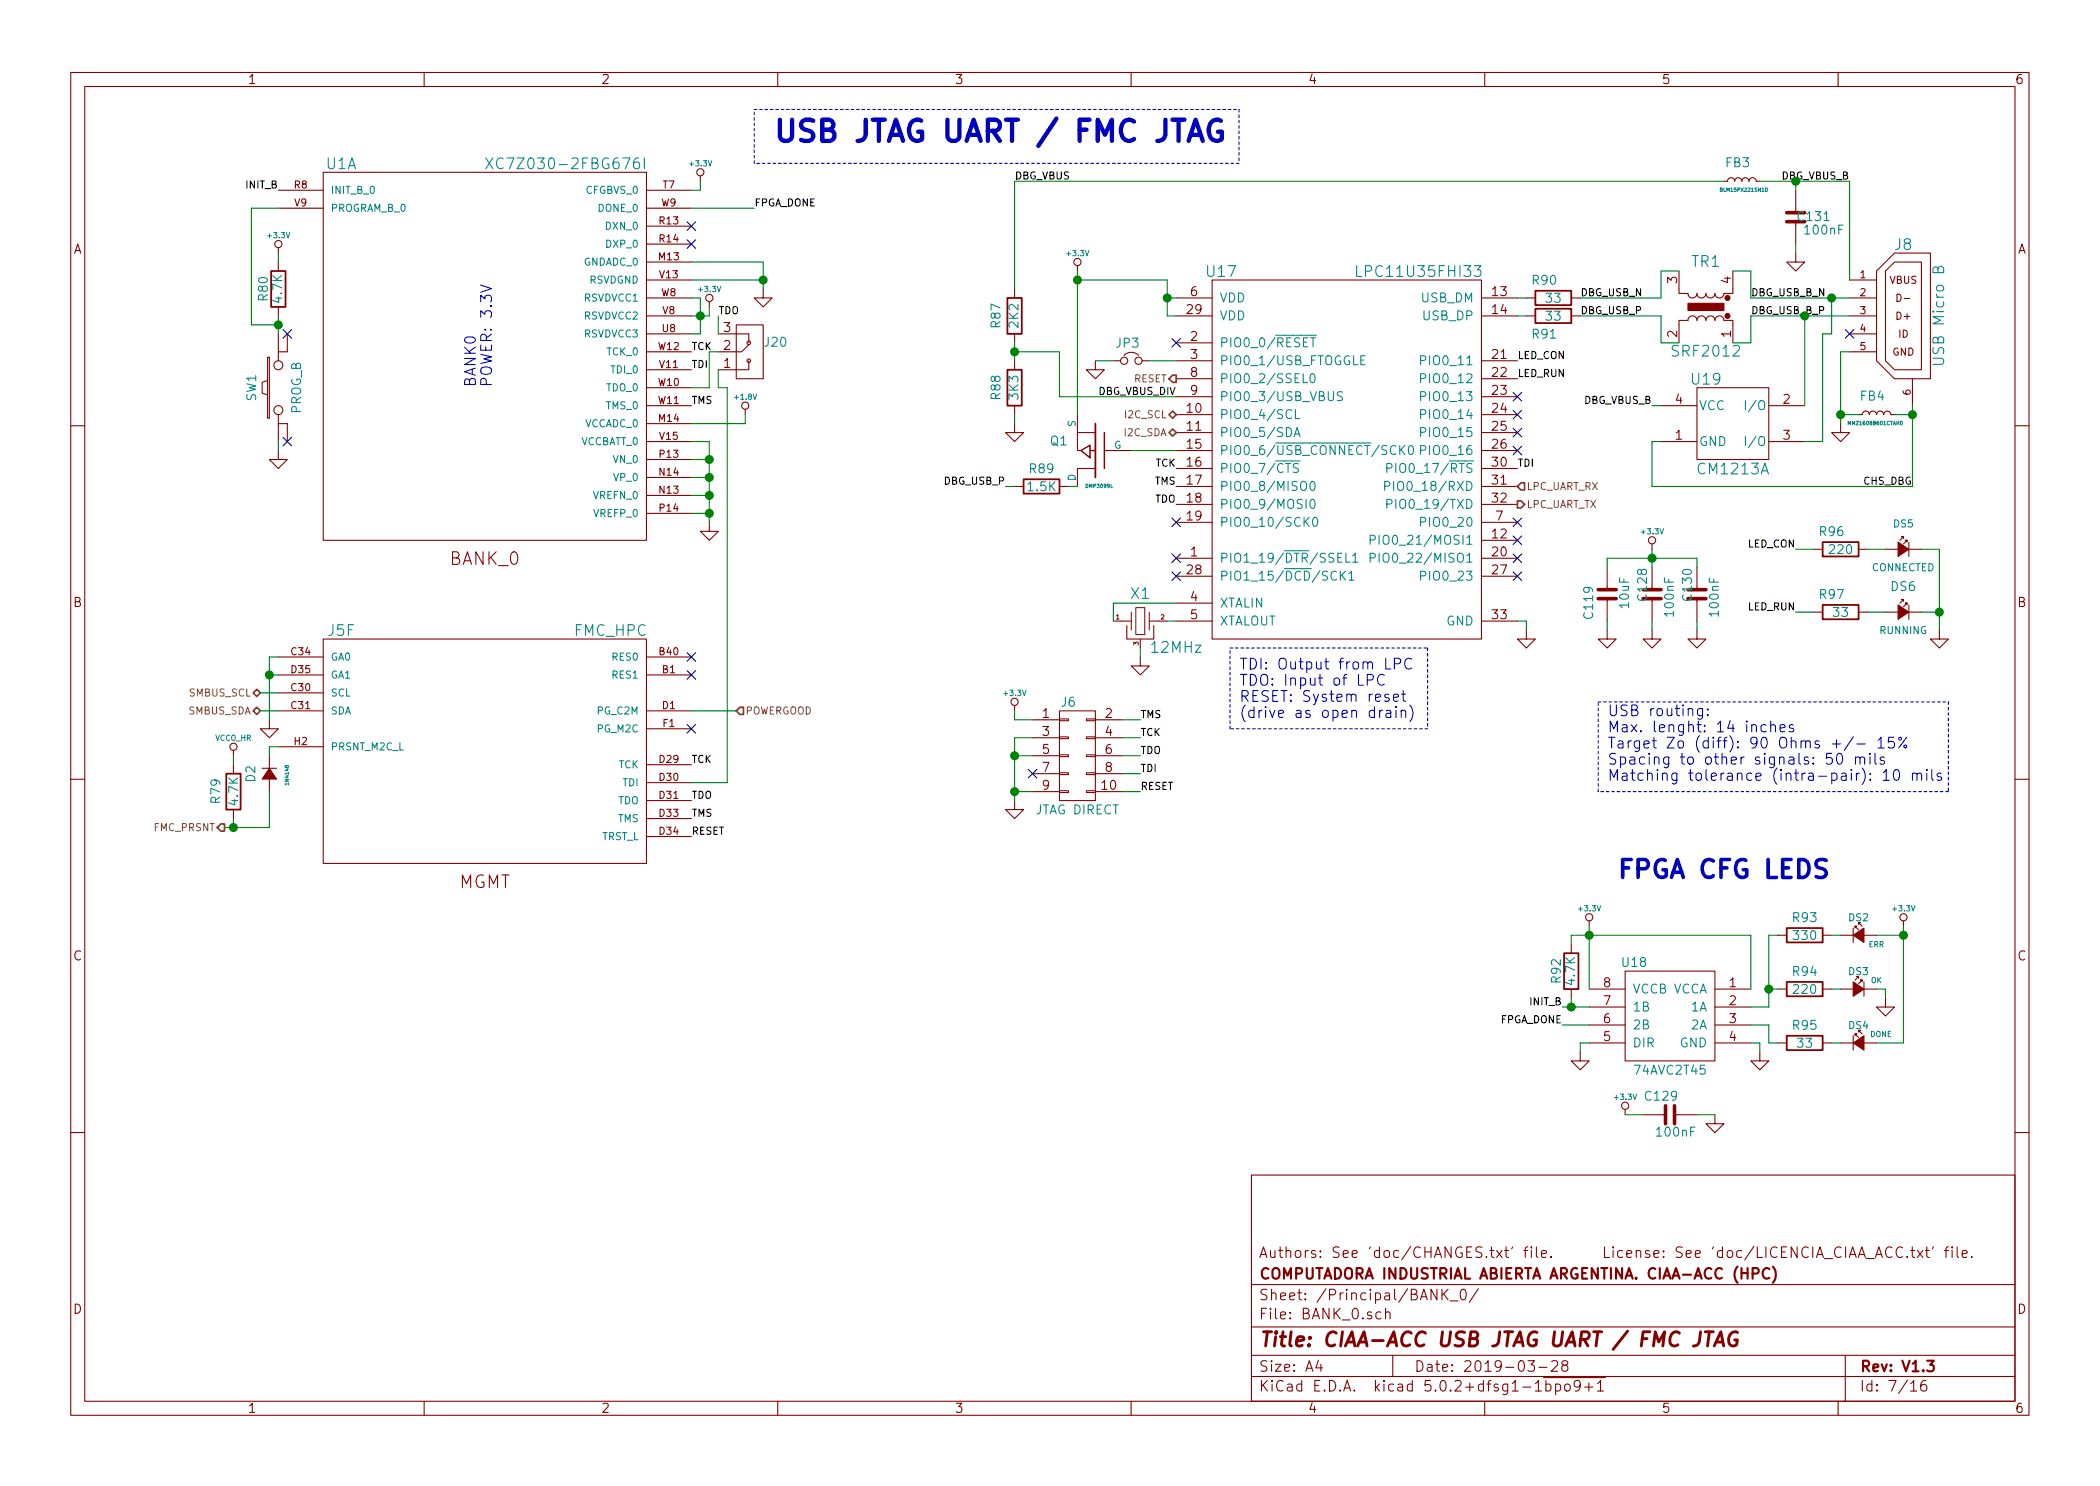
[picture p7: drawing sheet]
EESchema Schematic File Version 4
LIBS:ciaa_acc-cache
EELAYER 26 0
EELAYER END
$Descr A4 11693 8268
encoding utf-8
Sheet 7 16
Title "CIAA-ACC USB JTAG UART / FMC JTAG"
Date "2019-03-28"
Rev "V1.3"
Comp "COMPUTADORA INDUSTRIAL ABIERTA ARGENTINA. CIAA-ACC (HPC)"
Comment1 "Authors: See 'doc/CHANGES.txt' file.      License: See 'doc/LICENCIA_CIAA_ACC.txt' file."
Comment2 ""
Comment3 ""
Comment4 ""
$EndDescr
$Comp
L XC7Z030_FBG676:XC7Z030_FBG676 U?
U 1 1
P 2700 1600
AR Path="/56D9CF9B/56E1D142" Ref="U?"  Part="1" 
AR Path="/56D9CF9B/56DDB805/56E1D142" Ref="U1"  Part="1" 
F 0 "U1" H 1900 2300 60  0000 C CNN
F 1 "XC7Z030-2FBG676I" H 3150 2300 60  0000 C CNN
F 2 "bga:FBG676" H 2700 1600 60  0001 C CNN
F 3 "" H 2700 1600 60  0000 C CNN
F 4 "IC SOC CORTEX-A9 KINTEX7 676FBGA" H 2700 1600 60  0001 C CNN "Desc"
F 5 "Xilinx" H 2700 1600 60  0001 C CNN "Manf"
F 6 "XC7Z030-2FBG676I" H 2700 1600 60  0001 C CNN "Manf#"
F 7 "XC7Z030-2FBG676I-ND" H 2700 1600 60  0001 C CNN "Digikey#"
	1    2700 1600
	1    0    0    -1  
$EndComp
$Comp
L CIAA_ACC:LPC11U35FHI33 U17
U 1 1
P 7500 1650
F 0 "U17" H 6800 1800 60  0000 C CNN
F 1 "LPC11U35FHI33" H 7900 1800 60  0000 C CNN
F 2 "dfn-qfn:LPC11U35" H 7300 1800 60  0001 C CNN
F 3 "" H 7300 1800 60  0000 C CNN
F 4 "IC MCU 32BIT 64KB FLASH 32HVQFN" H 7500 1650 60  0001 C CNN "Desc"
F 5 "NXP" H 7500 1650 60  0001 C CNN "Manf"
F 6 "LPC11U35FHI33/501" H 7500 1650 60  0001 C CNN "Manf#"
F 7 "568-9586-ND" H 7500 1650 60  0001 C CNN "Digikey#"
	1    7500 1650
	1    0    0    -1  
$EndComp
$Comp
L CIAA_ACC:SRF2012 TR1
U 1 1
P 9500 1700
F 0 "TR1" V 9750 1700 60  0000 C CNN
F 1 "SRF2012" V 9250 1700 60  0000 C CNN
F 2 "misc:SRF2012" H 9500 1700 60  0001 C CNN
F 3 "" H 9500 1700 60  0000 C CNN
F 4 "INDUCTOR COMMON MODE 90 OHM 25%" H 9500 1700 60  0001 C CNN "Desc"
F 5 "Bourns Inc." H 9500 1700 60  0001 C CNN "Manf"
F 6 "SRF2012-900Y" H 9500 1700 60  0001 C CNN "Manf#"
F 7 "SRF2012-900YCT-ND" H 9500 1700 60  0001 C CNN "Digikey#"
	1    9500 1700
	0    1    -1   0   
$EndComp
$Comp
L CIAA_ACC:CM1213A U19
U 1 1
P 9650 2350
F 0 "U19" H 9500 2600 60  0000 C CNN
F 1 "CM1213A" H 9650 2100 60  0000 C CNN
F 2 "to-sod-sot:SOT-143" H 9650 2350 60  0001 C CNN
F 3 "" H 11200 1700 60  0000 C CNN
F 4 "TVS DIODE 3.3VWM 10VC SOT1434" H 9650 2350 60  0001 C CNN "Desc"
F 5 "ON Semiconductor" H 9650 2350 60  0001 C CNN "Manf"
F 6 "CM1213A-02SR" H 9650 2350 60  0001 C CNN "Manf#"
F 7 "CM1213A-02SROSCT-ND" H 9650 2350 60  0001 C CNN "Digikey#"
	1    9650 2350
	1    0    0    -1  
$EndComp
$Comp
L CIAA_ACC:MICRO_USB J8
U 1 1
P 10750 2100
F 0 "J8" H 10900 2850 60  0000 C CNN
F 1 "USB Micro B" V 10700 2450 60  0000 C CNN
F 2 "conn:ZX62-AB-5PA" H 10950 1950 60  0001 C CNN
F 3 "" H 11050 2050 60  0000 C CNN
F 4 "USB - micro B USB 2.0 Receptacle Connector 5 Position Surface Mount, Right Angle, Horizontal" H 10750 2100 60  0001 C CNN "Desc"
F 5 "Hirose" H 10750 2100 60  0001 C CNN "Manf"
F 6 "ZX62-B-5PA(33)" H 10750 2100 60  0001 C CNN "Manf#"
F 7 "H125270CT-ND" H 10750 2100 60  0001 C CNN "Digikey#"
	1    10750 2100
	-1   0    0    -1  
$EndComp
$Comp
L CIAA_ACC:L FB4
U 1 1
P 10450 2300
F 0 "FB4" V 10550 2250 50  0000 L CNN
F 1 "MMZ1608B601CTAH0" V 10400 2150 20  0000 L CNN
F 2 "chip_rlc:l_0603" H 10450 2300 50  0001 C CNN
F 3 "" H 10450 2300 50  0000 C CNN
F 4 "FERRITE BEAD 600 OHM 0603 1LN" H 10450 2300 60  0001 C CNN "Desc"
F 5 "TDK" H 10450 2300 60  0001 C CNN "Manf"
F 6 "MMZ1608B601CTAH0" H 10450 2300 60  0001 C CNN "Manf#"
F 7 "445-2166-1-ND" H 10450 2300 60  0001 C CNN "Digikey#"
	1    10450 2300
	0    -1   -1   0   
$EndComp
$Comp
L FMC_HPC:FMC_HPC J?
U 6 1
P 2700 4050
AR Path="/56D9CF9B/56F17963" Ref="J?"  Part="6" 
AR Path="/56D9CF9B/56DDB805/56F17963" Ref="J5"  Part="6" 
F 0 "J5" H 1900 4600 60  0000 C CNN
F 1 "FMC_HPC" H 3400 4600 60  0000 C CNN
F 2 "samtec:ASP-134486-01" H 2700 4050 60  0001 C CNN
F 3 "" H 2700 4050 60  0000 C CNN
F 4 "FMC HPC" H 2700 4050 60  0001 C CNN "Desc"
F 5 "Samtec" H 2700 4050 60  0001 C CNN "Manf"
F 6 "ASP-134486-01" H 2700 4050 60  0001 C CNN "Manf#"
F 7 "ASP-134485-01" H 2700 4050 60  0001 C CNN "Reemplazo"
	6    2700 4050
	1    0    0    -1  
$EndComp
$Comp
L CIAA_ACC:CRYSTAL_3P X1
U 1 1
P 6350 3450
F 0 "X1" H 6350 3300 60  0000 C CNN
F 1 "12MHz" H 6550 3600 60  0000 C CNN
F 2 "xtal-res-osc:CSTCE_G" H 6350 3450 60  0001 C CNN
F 3 "" H 6350 3450 60  0000 C CNN
F 4 "CER RES 12.0000MHZ 33PF SMD" H 6350 3450 60  0001 C CNN "Desc"
F 5 "Murata" H 6350 3450 60  0001 C CNN "Manf"
F 6 "CSTCE12M0G55Z-R0" H 6350 3450 60  0001 C CNN "Manf#"
F 7 "490-1220-1-ND" H 6350 3450 60  0001 C CNN "Digikey#"
F 8 "CSTCE12M0G55-R0" H 6350 3450 60  0001 C CNN "Reemplazo"
	1    6350 3450
	1    0    0    1   
$EndComp
$Comp
L CIAA_ACC:GND #PWR0217
U 1 1
P 6350 3650
F 0 "#PWR0217" H 6350 3400 50  0001 C CNN
F 1 "GND" H 6358 3476 50  0001 C CNN
F 2 "" H 6350 3650 50  0000 C CNN
F 3 "" H 6350 3650 50  0000 C CNN
	1    6350 3650
	1    0    0    -1  
$EndComp
$Comp
L CIAA_ACC:CONN_02X05 J6
U 1 1
P 6000 4200
F 0 "J6" H 5950 4500 50  0000 C CNN
F 1 "JTAG DIRECT" H 6000 3900 50  0000 C CNN
F 2 "conn:PIN_ARRAY_5x2_1.27_SMD" H 6000 3000 50  0001 C CNN
F 3 "" H 6000 3000 50  0000 C CNN
F 4 "CONN HDR 1.27MM SMD AU 10POS" H 6000 4200 60  0001 C CNN "Desc"
F 5 "Harwin" H 6000 4200 60  0001 C CNN "Manf"
F 6 "M50-3600542" H 6000 4200 60  0001 C CNN "Manf#"
F 7 "952-1389-ND" H 6000 4200 60  0001 C CNN "Digikey#"
	1    6000 4200
	1    0    0    -1  
$EndComp
Text Label 6350 4000 0    40   ~ 0
TMS
Text Label 6350 4100 0    40   ~ 0
TCK
Text Label 6350 4300 0    40   ~ 0
TDI
Text Label 6350 4200 0    40   ~ 0
TDO
Text Label 6350 4400 0    40   ~ 0
RESET
$Comp
L CIAA_ACC:+3.3V #PWR0218
U 1 1
P 5650 3950
F 0 "#PWR0218" H 5650 4040 20  0001 C CNN
F 1 "+3.3V" H 5650 4050 30  0000 C CNN
F 2 "" H 5650 3950 60  0000 C CNN
F 3 "" H 5650 3950 60  0000 C CNN
	1    5650 3950
	1    0    0    -1  
$EndComp
$Comp
L CIAA_ACC:GND #PWR0219
U 1 1
P 5650 4450
F 0 "#PWR0219" H 5650 4200 50  0001 C CNN
F 1 "GND" H 5658 4276 50  0001 C CNN
F 2 "" H 5650 4450 50  0000 C CNN
F 3 "" H 5650 4450 50  0000 C CNN
	1    5650 4450
	1    0    0    -1  
$EndComp
NoConn ~ 5750 4300
$Comp
L CIAA_ACC:JUMPER JP3
U 1 1
P 6300 2000
F 0 "JP3" H 6350 2100 50  0000 R CNN
F 1 "JUMPER" H 6310 1940 50  0001 C CNN
F 2 "conn:Pin_Header_Straight_1x02" H 6300 2000 50  0001 C CNN
F 3 "" H 6300 2000 50  0000 C CNN
F 4 "CONN HEADER 2POS .100 VERT GOLD" H 6300 2000 60  0001 C CNN "Desc"
F 5 "Molex" H 6300 2000 60  0001 C CNN "Manf"
F 6 "0022284023" H 6300 2000 60  0001 C CNN "Manf#"
F 7 "WM50016-02-ND" H 6300 2000 60  0001 C CNN "Digikey#"
	1    6300 2000
	1    0    0    -1  
$EndComp
$Comp
L CIAA_ACC:+3.3V #PWR0220
U 1 1
P 6000 1500
F 0 "#PWR0220" H 6000 1590 20  0001 C CNN
F 1 "+3.3V" H 6000 1600 30  0000 C CNN
F 2 "" H 6000 1500 60  0000 C CNN
F 3 "" H 6000 1500 60  0000 C CNN
	1    6000 1500
	1    0    0    -1  
$EndComp
$Comp
L CIAA_ACC:GND #PWR0221
U 1 1
P 6100 2000
F 0 "#PWR0221" H 6100 1750 50  0001 C CNN
F 1 "GND" H 6108 1826 50  0001 C CNN
F 2 "" H 6100 2000 50  0000 C CNN
F 3 "" H 6100 2000 50  0000 C CNN
	1    6100 2000
	1    0    0    -1  
$EndComp
$Comp
L CIAA_ACC:MOSFET_P Q1
U 1 1
P 6100 2500
F 0 "Q1" H 6250 2450 50  0000 L CNN
F 1 "DMP3099L" H 6000 2700 20  0000 L CNN
F 2 "to-sod-sot:SOT-23" H 6100 2500 60  0001 C CNN
F 3 "" H 6100 2500 60  0000 C CNN
F 4 "MOSFET P-CH 30V SOT23" H 6100 2500 60  0001 C CNN "Desc"
F 5 "Diodes Incorporated" H 6100 2500 60  0001 C CNN "Manf"
F 6 "DMP3099L-7" H 6100 2500 60  0001 C CNN "Manf#"
F 7 "DMP3099L-7DICT-ND" H 6100 2500 60  0001 C CNN "Digikey#"
	1    6100 2500
	-1   0    0    1   
$EndComp
Text Label 8800 1650 0    40   ~ 0
DBG_USB_N
Text Label 8800 1750 0    40   ~ 0
DBG_USB_P
Text Label 5600 2700 2    40   ~ 0
DBG_USB_P
$Comp
L CIAA_ACC:R R89
U 1 1
P 5800 2700
F 0 "R89" V 5700 2700 50  0000 C CNN
F 1 "1.5K" V 5800 2700 50  0000 C CNN
F 2 "chip_rlc:r_0402" V 5730 2700 50  0001 C CNN
F 3 "" H 5800 2700 50  0000 C CNN
F 4 "RES SMD 1.5K OHM 5% 1/16W 0402" H 5800 2700 60  0001 C CNN "Desc"
F 5 "Yageo" H 5800 2700 60  0001 C CNN "Manf"
F 6 "RC0402JR-071K5L" H 5800 2700 60  0001 C CNN "Manf#"
F 7 "311-1.5KJRCT-ND" H 5800 2700 60  0001 C CNN "Digikey#"
	1    5800 2700
	0    1    1    0   
$EndComp
$Comp
L CIAA_ACC:R R90
U 1 1
P 8650 1650
F 0 "R90" V 8550 1600 50  0000 C CNN
F 1 "33" V 8650 1650 50  0000 C CNN
F 2 "chip_rlc:r_0402" V 8580 1650 50  0001 C CNN
F 3 "" H 8650 1650 50  0000 C CNN
F 4 "RES SMD 33 OHM 5% 1/16W 0402" H 8650 1650 60  0001 C CNN "Desc"
F 5 "Yageo" H 8650 1650 60  0001 C CNN "Manf"
F 6 "RC0402JR-0733RL" H 8650 1650 60  0001 C CNN "Manf#"
F 7 "311-33JRCT-ND" H 8650 1650 60  0001 C CNN "Digikey#"
	1    8650 1650
	0    1    1    0   
$EndComp
$Comp
L CIAA_ACC:R R91
U 1 1
P 8650 1750
F 0 "R91" V 8750 1700 50  0000 C CNN
F 1 "33" V 8650 1750 50  0000 C CNN
F 2 "chip_rlc:r_0402" V 8580 1750 50  0001 C CNN
F 3 "" H 8650 1750 50  0000 C CNN
F 4 "RES SMD 33 OHM 5% 1/16W 0402" H 8650 1750 60  0001 C CNN "Desc"
F 5 "Yageo" H 8650 1750 60  0001 C CNN "Manf"
F 6 "RC0402JR-0733RL" H 8650 1750 60  0001 C CNN "Manf#"
F 7 "311-33JRCT-ND" H 8650 1750 60  0001 C CNN "Digikey#"
	1    8650 1750
	0    1    1    0   
$EndComp
Text Label 9750 1650 0    40   ~ 0
DBG_USB_B_N
Text Label 9750 1750 0    40   ~ 0
DBG_USB_B_P
$Comp
L CIAA_ACC:GND #PWR0222
U 1 1
P 10250 2350
F 0 "#PWR0222" H 10250 2100 50  0001 C CNN
F 1 "GND" H 10258 2176 50  0001 C CNN
F 2 "" H 10250 2350 50  0000 C CNN
F 3 "" H 10250 2350 50  0000 C CNN
	1    10250 2350
	1    0    0    -1  
$EndComp
Text Label 10650 2700 2    40   ~ 0
CHS_DBG
NoConn ~ 10300 1850
$Comp
L CIAA_ACC:L FB3
U 1 1
P 9700 1000
F 0 "FB3" V 9800 950 50  0000 L CNN
F 1 "BLM15PX221SN1D" V 9650 850 20  0000 L CNN
F 2 "chip_rlc:l_0402" H 9700 1000 50  0001 C CNN
F 3 "" H 9700 1000 50  0000 C CNN
F 4 "220 Ohm Impedance Ferrite Bead 0402 (1005 Metric) Surface Mount Power Line 1.4A 1 Lines 100 mOhm Max DCR -55°C ~ 125°C" H 9700 1000 60  0001 C CNN "Desc"
F 5 "Murata" H 9700 1000 60  0001 C CNN "Manf"
F 6 "BLM15PX221SN1D" H 9700 1000 60  0001 C CNN "Manf#"
F 7 "490-11021-1-ND" H 9700 1000 60  0001 C CNN "Digikey#"
	1    9700 1000
	0    -1   -1   0   
$EndComp
$Comp
L CIAA_ACC:C C131
U 1 1
P 10000 1200
F 0 "C131" H 9800 1200 50  0000 L CNN
F 1 "100nF" H 9725 1275 50  0000 L CNN
F 2 "chip_rlc:c_0402" H 10038 1050 50  0001 C CNN
F 3 "" H 10000 1200 50  0000 C CNN
F 4 "CAP CER 0.1UF 10V X5R 0402" H 10000 1200 60  0001 C CNN "Desc"
F 5 "Yageo" H 10000 1200 60  0001 C CNN "Manf"
F 6 "CC0402KRX5R6BB104" H 10000 1200 60  0001 C CNN "Manf#"
F 7 "311-1336-1-ND" H 10000 1200 60  0001 C CNN "Digikey#"
	1    10000 1200
	-1   0    0    1   
$EndComp
$Comp
L CIAA_ACC:R R88
U 1 1
P 5650 2150
F 0 "R88" V 5750 2150 50  0000 C CNN
F 1 "3K3" V 5650 2150 50  0000 C CNN
F 2 "chip_rlc:r_0402" V 5580 2150 50  0001 C CNN
F 3 "" H 5650 2150 50  0000 C CNN
F 4 "RES SMD 3.3K OHM 5% 1/16W 0402" H 5650 2150 60  0001 C CNN "Desc"
F 5 "Yageo" H 5650 2150 60  0001 C CNN "Manf"
F 6 "RC0402JR-073K3L" H 5650 2150 60  0001 C CNN "Manf#"
F 7 "311-3.3KJRCT-ND" H 5650 2150 60  0001 C CNN "Digikey#"
	1    5650 2150
	-1   0    0    1   
$EndComp
$Comp
L CIAA_ACC:R R87
U 1 1
P 5650 1750
F 0 "R87" V 5750 1750 50  0000 C CNN
F 1 "2K2" V 5650 1750 50  0000 C CNN
F 2 "chip_rlc:r_0402" V 5580 1750 50  0001 C CNN
F 3 "" H 5650 1750 50  0000 C CNN
F 4 "RES SMD 2.2K OHM 5% 1/16W 0402" H 5650 1750 60  0001 C CNN "Desc"
F 5 "Yageo" H 5650 1750 60  0001 C CNN "Manf"
F 6 "RC0402JR-072K2L" H 5650 1750 60  0001 C CNN "Manf#"
F 7 "311-2.2KJRCT-ND" H 5650 1750 60  0001 C CNN "Digikey#"
	1    5650 1750
	-1   0    0    1   
$EndComp
$Comp
L CIAA_ACC:GND #PWR0223
U 1 1
P 10000 1400
F 0 "#PWR0223" H 10000 1150 50  0001 C CNN
F 1 "GND" H 10008 1226 50  0001 C CNN
F 2 "" H 10000 1400 50  0000 C CNN
F 3 "" H 10000 1400 50  0000 C CNN
	1    10000 1400
	1    0    0    -1  
$EndComp
$Comp
L CIAA_ACC:GND #PWR0224
U 1 1
P 5650 2350
F 0 "#PWR0224" H 5650 2100 50  0001 C CNN
F 1 "GND" H 5658 2176 50  0001 C CNN
F 2 "" H 5650 2350 50  0000 C CNN
F 3 "" H 5650 2350 50  0000 C CNN
	1    5650 2350
	1    0    0    -1  
$EndComp
Text Label 5650 1000 0    40   ~ 0
DBG_VBUS
Text Label 10300 1000 2    40   ~ 0
DBG_VBUS_B
Text Label 9200 2250 2    40   ~ 0
DBG_VBUS_B
$Comp
L CIAA_ACC:+3.3V #PWR0225
U 1 1
P 9200 3050
F 0 "#PWR0225" H 9200 3140 20  0001 C CNN
F 1 "+3.3V" H 9200 3150 30  0000 C CNN
F 2 "" H 9200 3050 60  0000 C CNN
F 3 "" H 9200 3050 60  0000 C CNN
	1    9200 3050
	1    0    0    -1  
$EndComp
$Comp
L CIAA_ACC:GND #PWR0226
U 1 1
P 9200 3500
F 0 "#PWR0226" H 9200 3250 50  0001 C CNN
F 1 "GND" H 9208 3326 50  0001 C CNN
F 2 "" H 9200 3500 50  0000 C CNN
F 3 "" H 9200 3500 50  0000 C CNN
	1    9200 3500
	1    0    0    -1  
$EndComp
NoConn ~ 6550 1900
$Comp
L CIAA_ACC:GND #PWR0227
U 1 1
P 8950 3500
F 0 "#PWR0227" H 8950 3250 50  0001 C CNN
F 1 "GND" H 8958 3326 50  0001 C CNN
F 2 "" H 8950 3500 50  0000 C CNN
F 3 "" H 8950 3500 50  0000 C CNN
	1    8950 3500
	1    0    0    -1  
$EndComp
$Comp
L CIAA_ACC:GND #PWR0228
U 1 1
P 8500 3500
F 0 "#PWR0228" H 8500 3250 50  0001 C CNN
F 1 "GND" H 8508 3326 50  0001 C CNN
F 2 "" H 8500 3500 50  0000 C CNN
F 3 "" H 8500 3500 50  0000 C CNN
	1    8500 3500
	1    0    0    -1  
$EndComp
$Comp
L CIAA_ACC:GND #PWR0229
U 1 1
P 9450 3500
F 0 "#PWR0229" H 9450 3250 50  0001 C CNN
F 1 "GND" H 9458 3326 50  0001 C CNN
F 2 "" H 9450 3500 50  0000 C CNN
F 3 "" H 9450 3500 50  0000 C CNN
	1    9450 3500
	1    0    0    -1  
$EndComp
Text Label 6550 2700 2    40   ~ 0
TMS
Text Label 6550 2600 2    40   ~ 0
TCK
Text Label 8450 2600 0    40   ~ 0
TDI
Text Label 6550 2800 2    40   ~ 0
TDO
Text Label 3850 2250 0    40   ~ 0
TMS
Text Label 3850 1950 0    40   ~ 0
TCK
Text Label 3850 2050 0    40   ~ 0
TDI
Text Label 3850 4550 0    40   ~ 0
TMS
Text Label 3850 4250 0    40   ~ 0
TCK
Text Label 3850 4450 0    40   ~ 0
TDO
Text Label 3850 4650 0    40   ~ 0
RESET
Text Notes 6900 4000 0    60   ~ 0
TDI: Output from LPC\nTDO: Input of LPC\nRESET: System reset \n(drive as open drain)
Text Label 4000 1750 0    40   ~ 0
TDO
NoConn ~ 8450 2200
NoConn ~ 8450 2300
NoConn ~ 8450 2400
NoConn ~ 8450 2500
NoConn ~ 8450 2900
NoConn ~ 8450 3000
NoConn ~ 8450 3100
NoConn ~ 8450 3200
NoConn ~ 6550 3200
NoConn ~ 6550 3100
NoConn ~ 6550 2900
Text HLabel 8450 2800 2    40   Output ~ 0
LPC_UART_TX
Text HLabel 8450 2700 2    40   Input ~ 0
LPC_UART_RX
Text HLabel 6550 2100 0    40   Output ~ 0
RESET
$Comp
L CIAA_ACC:LED DS5
U 1 1
P 10600 3050
F 0 "DS5" H 10600 3194 40  0000 C CNN
F 1 "CONNECTED" H 10600 2950 40  0000 C CNN
F 2 "misc:LED-0603" V 10600 3050 50  0001 C CNN
F 3 "" V 10600 3050 50  0000 C CNN
F 4 "LED GREEN CLEAR 0603 SMD" H 10600 3050 60  0001 C CNN "Desc"
F 5 "Everlight" H 10600 3050 60  0001 C CNN "Manf"
F 6 "QTLP600C4TR" H 10600 3050 60  0001 C CNN "Manf#"
F 7 "1080-1399-1-ND" H 10600 3050 60  0001 C CNN "Digikey#"
	1    10600 3050
	-1   0    0    -1  
$EndComp
$Comp
L CIAA_ACC:LED DS6
U 1 1
P 10600 3400
F 0 "DS6" H 10600 3544 50  0000 C CNN
F 1 "RUNNING" H 10600 3300 40  0000 C CNN
F 2 "misc:LED-0603" V 10600 3400 50  0001 C CNN
F 3 "" V 10600 3400 50  0000 C CNN
F 4 "LED BLUE CLEAR 0603 SMD" H 10600 3400 60  0001 C CNN "Desc"
F 5 "Everlight" H 10600 3400 60  0001 C CNN "Manf"
F 6 "QTLP600CBTR" H 10600 3400 60  0001 C CNN "Manf#"
F 7 "1080-1401-1-ND" H 10600 3400 60  0001 C CNN "Digikey#"
	1    10600 3400
	-1   0    0    -1  
$EndComp
$Comp
L CIAA_ACC:R R96
U 1 1
P 10250 3050
F 0 "R96" V 10150 3000 50  0000 C CNN
F 1 "220" V 10250 3050 50  0000 C CNN
F 2 "chip_rlc:r_0402" V 10180 3050 50  0001 C CNN
F 3 "" H 10250 3050 50  0000 C CNN
F 4 "RES SMD 220 OHM 5% 1/16W 0402" H 10250 3050 60  0001 C CNN "Desc"
F 5 "Yageo" H 10250 3050 60  0001 C CNN "Manf"
F 6 "RC0402JR-07220RL" H 10250 3050 60  0001 C CNN "Manf#"
F 7 "311-220JRCT-ND" H 10250 3050 60  0001 C CNN "Digikey#"
	1    10250 3050
	0    1    1    0   
$EndComp
$Comp
L CIAA_ACC:R R97
U 1 1
P 10250 3400
F 0 "R97" V 10150 3350 50  0000 C CNN
F 1 "33" V 10250 3400 50  0000 C CNN
F 2 "chip_rlc:r_0402" V 10180 3400 50  0001 C CNN
F 3 "" H 10250 3400 50  0000 C CNN
F 4 "RES SMD 33 OHM 5% 1/16W 0402" H 10250 3400 60  0001 C CNN "Desc"
F 5 "Yageo" H 10250 3400 60  0001 C CNN "Manf"
F 6 "RC0402JR-0733RL" H 10250 3400 60  0001 C CNN "Manf#"
F 7 "311-33JRCT-ND" H 10250 3400 60  0001 C CNN "Digikey#"
	1    10250 3400
	0    1    1    0   
$EndComp
Text Label 8450 2000 0    40   ~ 0
LED_CON
Text Label 8450 2100 0    40   ~ 0
LED_RUN
Text Label 10000 3050 2    40   ~ 0
LED_CON
Text Label 10000 3400 2    40   ~ 0
LED_RUN
$Comp
L CIAA_ACC:GND #PWR0230
U 1 1
P 10800 3500
F 0 "#PWR0230" H 10800 3250 50  0001 C CNN
F 1 "GND" H 10808 3326 50  0001 C CNN
F 2 "" H 10800 3500 50  0000 C CNN
F 3 "" H 10800 3500 50  0000 C CNN
	1    10800 3500
	1    0    0    -1  
$EndComp
Text Label 6550 2200 2    40   ~ 0
DBG_VBUS_DIV
Text HLabel 6550 2300 0    40   BiDi ~ 0
I2C_SCL
Text HLabel 6550 2400 0    40   BiDi ~ 0
I2C_SDA
NoConn ~ 3850 3650
NoConn ~ 3850 3750
$Comp
L CIAA_ACC:GND #PWR0231
U 1 1
P 1500 4000
F 0 "#PWR0231" H 1500 3750 50  0001 C CNN
F 1 "GND" H 1508 3826 50  0001 C CNN
F 2 "" H 1500 4000 50  0000 C CNN
F 3 "" H 1500 4000 50  0000 C CNN
	1    1500 4000
	1    0    0    -1  
$EndComp
Text HLabel 1250 4600 0    40   Output ~ 0
FMC_PRSNT
Text Notes 8950 4350 0    60   ~ 0
USB routing:\nMax. lenght: 14 inches\nTarget Zo (diff): 90 Ohms +/- 15%\nSpacing to other signals: 50 mils\nMatching tolerance (intra-pair): 10 mils
$Comp
L CIAA_ACC:+3.3V #PWR0232
U 1 1
P 3950 1700
F 0 "#PWR0232" H 3950 1790 20  0001 C CNN
F 1 "+3.3V" H 3950 1800 30  0000 C CNN
F 2 "" H 3950 1700 60  0000 C CNN
F 3 "" H 3950 1700 60  0000 C CNN
	1    3950 1700
	1    0    0    -1  
$EndComp
$Comp
L CIAA_ACC:GND #PWR0233
U 1 1
P 4250 1600
F 0 "#PWR0233" H 4250 1350 50  0001 C CNN
F 1 "GND" H 4258 1426 50  0001 C CNN
F 2 "" H 4250 1600 50  0000 C CNN
F 3 "" H 4250 1600 50  0000 C CNN
	1    4250 1600
	1    0    0    -1  
$EndComp
Text HLabel 1450 3850 0    40   BiDi ~ 0
SMBUS_SCL
Text HLabel 1450 3950 0    40   BiDi ~ 0
SMBUS_SDA
$Comp
L CIAA_ACC:R R80
U 1 1
P 1550 1600
F 0 "R80" V 1630 1600 50  0000 C CNN
F 1 "4.7K" V 1550 1600 50  0000 C CNN
F 2 "chip_rlc:r_0402" V 1480 1600 50  0001 C CNN
F 3 "" H 1550 1600 50  0000 C CNN
F 4 "RES SMD 4.7K OHM 5% 1/16W 0402" H 1550 1600 60  0001 C CNN "Desc"
F 5 "Yageo" H 1550 1600 60  0001 C CNN "Manf"
F 6 "RC0402JR-074K7L" H 1550 1600 60  0001 C CNN "Manf#"
F 7 "311-4.7KJRCT-ND" H 1550 1600 60  0001 C CNN "Digikey#"
	1    1550 1600
	-1   0    0    1   
$EndComp
$Comp
L CIAA_ACC:SW_PUSH SW1
U 1 1
P 1550 2150
F 0 "SW1" H 1550 2300 50  0000 C CNN
F 1 "PROG_B" H 1550 2050 50  0000 C CNN
F 2 "misc:TACT_SMD_4.5X4.5" H 1550 2150 50  0001 C CNN
F 3 "" H 1550 2150 50  0000 C CNN
F 4 "SWITCH TACTILE SPST-NO 0.05A 12V" H 1550 2150 60  0001 C CNN "Desc"
F 5 "Wurth Electronics" H 1550 2150 60  0001 C CNN "Manf"
F 6 "430181038816" H 1550 2150 60  0001 C CNN "Manf#"
F 7 "732-7003-1-ND" H 1550 2150 60  0001 C CNN "Digikey#"
	1    1550 2150
	0    -1   -1   0   
$EndComp
NoConn ~ 1600 2450
NoConn ~ 1600 1850
$Comp
L CIAA_ACC:+3.3V #PWR0234
U 1 1
P 1550 1400
F 0 "#PWR0234" H 1550 1490 20  0001 C CNN
F 1 "+3.3V" H 1550 1500 30  0000 C CNN
F 2 "" H 1550 1400 60  0000 C CNN
F 3 "" H 1550 1400 60  0000 C CNN
	1    1550 1400
	1    0    0    -1  
$EndComp
$Comp
L CIAA_ACC:GND #PWR0235
U 1 1
P 1550 2500
F 0 "#PWR0235" H 1550 2250 50  0001 C CNN
F 1 "GND" H 1558 2326 50  0001 C CNN
F 2 "" H 1550 2500 50  0000 C CNN
F 3 "" H 1550 2500 50  0000 C CNN
	1    1550 2500
	1    0    0    -1  
$EndComp
$Comp
L CIAA_ACC:74AVC2T45 U18
U 1 1
P 9300 5550
F 0 "U18" H 9500 5750 50  0000 C CNN
F 1 "74AVC2T45" H 9300 5150 50  0000 C CNN
F 2 "soic-sop-tssop:MSOP-8" H 9300 5800 40  0001 C CNN
F 3 "" H 9300 5800 40  0000 C CNN
F 4 "IC BUS TRANSCVR TRI-ST DL 8TSSOP" H 9300 5550 60  0001 C CNN "Desc"
F 5 "NXP" H 9300 5550 60  0001 C CNN "Manf"
F 6 "74AVC2T45DP,125" H 9300 5550 60  0001 C CNN "Manf#"
F 7 "568-8845-1-ND" H 9300 5550 60  0001 C CNN "Digikey#"
	1    9300 5550
	-1   0    0    -1  
$EndComp
Text HLabel 4100 3950 2    40   Input ~ 0
POWERGOOD
$Comp
L CIAA_ACC:R R79
U 1 1
P 1300 4400
F 0 "R79" V 1200 4400 50  0000 C CNN
F 1 "4.7K" V 1300 4400 50  0000 C CNN
F 2 "chip_rlc:r_0402" V 1230 4400 50  0001 C CNN
F 3 "" H 1300 4400 50  0000 C CNN
F 4 "RES SMD 4.7K OHM 5% 1/16W 0402" H 1300 4400 60  0001 C CNN "Desc"
F 5 "Yageo" H 1300 4400 60  0001 C CNN "Manf"
F 6 "RC0402JR-074K7L" H 1300 4400 60  0001 C CNN "Manf#"
F 7 "311-4.7KJRCT-ND" H 1300 4400 60  0001 C CNN "Digikey#"
	1    1300 4400
	1    0    0    -1  
$EndComp
$Comp
L CIAA_ACC:R R92
U 1 1
P 8750 5400
F 0 "R92" V 8830 5400 50  0000 C CNN
F 1 "4.7K" V 8750 5400 50  0000 C CNN
F 2 "chip_rlc:r_0402" V 8680 5400 50  0001 C CNN
F 3 "" H 8750 5400 50  0000 C CNN
F 4 "RES SMD 4.7K OHM 5% 1/16W 0402" H 8750 5400 60  0001 C CNN "Desc"
F 5 "Yageo" H 8750 5400 60  0001 C CNN "Manf"
F 6 "RC0402JR-074K7L" H 8750 5400 60  0001 C CNN "Manf#"
F 7 "311-4.7KJRCT-ND" H 8750 5400 60  0001 C CNN "Digikey#"
	1    8750 5400
	-1   0    0    1   
$EndComp
$Comp
L CIAA_ACC:LED DS2
U 1 1
P 10350 5200
F 0 "DS2" H 10350 5300 40  0000 C CNN
F 1 "ERR" H 10450 5150 30  0000 C CNN
F 2 "misc:LED-0603" V 10350 5200 50  0001 C CNN
F 3 "" V 10350 5200 50  0000 C CNN
F 4 "LED RED CLEAR 0603 SMD" H 10350 5200 60  0001 C CNN "Desc"
F 5 "Everlight" H 10350 5200 60  0001 C CNN "Manf"
F 6 "QTLP600C7TR" H 10350 5200 60  0001 C CNN "Manf#"
F 7 "1080-1400-1-ND" H 10350 5200 60  0001 C CNN "Digikey#"
	1    10350 5200
	1    0    0    -1  
$EndComp
$Comp
L CIAA_ACC:R R93
U 1 1
P 10050 5200
F 0 "R93" V 9950 5200 50  0000 C CNN
F 1 "330" V 10050 5200 50  0000 C CNN
F 2 "chip_rlc:r_0402" V 9980 5200 50  0001 C CNN
F 3 "" H 10050 5200 50  0000 C CNN
F 4 "330 Ohm ±5% 0.063W, 1/16W Surface Mount Resistor Thick Film ±100ppm/°C 0402" H 10050 5200 60  0001 C CNN "Desc"
F 5 "Yageo" H 10050 5200 60  0001 C CNN "Manf"
F 6 "RC0402JR-07330RL" H 10050 5200 60  0001 C CNN "Manf#"
F 7 "311-330JRCT-ND" H 10050 5200 60  0001 C CNN "Digikey#"
	1    10050 5200
	0    1    1    0   
$EndComp
$Comp
L CIAA_ACC:LED DS3
U 1 1
P 10350 5500
F 0 "DS3" H 10350 5600 40  0000 C CNN
F 1 "OK" H 10250 5550 30  0000 C CNN
F 2 "misc:LED-0603" V 10350 5500 50  0001 C CNN
F 3 "" V 10350 5500 50  0000 C CNN
F 4 "LED GREEN CLEAR 0603 SMD" H 10350 5500 60  0001 C CNN "Desc"
F 5 "Everlight" H 10350 5500 60  0001 C CNN "Manf"
F 6 "QTLP600C4TR" H 10350 5500 60  0001 C CNN "Manf#"
F 7 "1080-1399-1-ND" H 10350 5500 60  0001 C CNN "Digikey#"
	1    10350 5500
	-1   0    0    -1  
$EndComp
$Comp
L CIAA_ACC:+3.3V #PWR0236
U 1 1
P 10600 5150
F 0 "#PWR0236" H 10600 5240 20  0001 C CNN
F 1 "+3.3V" H 10600 5250 30  0000 C CNN
F 2 "" H 10600 5150 60  0000 C CNN
F 3 "" H 10600 5150 60  0000 C CNN
	1    10600 5150
	1    0    0    -1  
$EndComp
$Comp
L CIAA_ACC:GND #PWR0237
U 1 1
P 9800 5850
F 0 "#PWR0237" H 9800 5600 50  0001 C CNN
F 1 "GND" H 9808 5676 50  0001 C CNN
F 2 "" H 9800 5850 50  0000 C CNN
F 3 "" H 9800 5850 50  0000 C CNN
	1    9800 5850
	1    0    0    -1  
$EndComp
$Comp
L CIAA_ACC:GND #PWR0238
U 1 1
P 8800 5850
F 0 "#PWR0238" H 8800 5600 50  0001 C CNN
F 1 "GND" H 8808 5676 50  0001 C CNN
F 2 "" H 8800 5850 50  0000 C CNN
F 3 "" H 8800 5850 50  0000 C CNN
	1    8800 5850
	1    0    0    -1  
$EndComp
Text Label 1550 1050 2    40   ~ 0
INIT_B
Text Label 8700 5600 2    40   ~ 0
INIT_B
$Comp
L CIAA_ACC:+3.3V #PWR0239
U 1 1
P 8850 5150
F 0 "#PWR0239" H 8850 5240 20  0001 C CNN
F 1 "+3.3V" H 8850 5250 30  0000 C CNN
F 2 "" H 8850 5150 60  0000 C CNN
F 3 "" H 8850 5150 60  0000 C CNN
	1    8850 5150
	1    0    0    -1  
$EndComp
$Comp
L CIAA_ACC:GND #PWR0240
U 1 1
P 10500 5550
F 0 "#PWR0240" H 10500 5300 50  0001 C CNN
F 1 "GND" H 10508 5376 50  0001 C CNN
F 2 "" H 10500 5550 50  0000 C CNN
F 3 "" H 10500 5550 50  0000 C CNN
	1    10500 5550
	1    0    0    -1  
$EndComp
$Comp
L CIAA_ACC:C C129
U 1 1
P 9300 6200
F 0 "C129" V 9400 6150 50  0000 L CNN
F 1 "100nF" V 9200 6050 50  0000 L CNN
F 2 "chip_rlc:c_0402" H 9338 6050 50  0001 C CNN
F 3 "" H 9300 6200 50  0000 C CNN
F 4 "CAP CER 0.1UF 10V X5R 0402" H 9300 6200 60  0001 C CNN "Desc"
F 5 "Yageo" H 9300 6200 60  0001 C CNN "Manf"
F 6 "CC0402KRX5R6BB104" H 9300 6200 60  0001 C CNN "Manf#"
F 7 "311-1336-1-ND" H 9300 6200 60  0001 C CNN "Digikey#"
	1    9300 6200
	0    -1   -1   0   
$EndComp
$Comp
L CIAA_ACC:GND #PWR0241
U 1 1
P 9550 6200
F 0 "#PWR0241" H 9550 5950 50  0001 C CNN
F 1 "GND" H 9558 6026 50  0001 C CNN
F 2 "" H 9550 6200 50  0000 C CNN
F 3 "" H 9550 6200 50  0000 C CNN
	1    9550 6200
	1    0    0    -1  
$EndComp
$Comp
L CIAA_ACC:+3.3V #PWR0242
U 1 1
P 9050 6200
F 0 "#PWR0242" H 9050 6290 20  0001 C CNN
F 1 "+3.3V" H 9050 6300 30  0000 C CNN
F 2 "" H 9050 6200 60  0000 C CNN
F 3 "" H 9050 6200 60  0000 C CNN
	1    9050 6200
	1    0    0    -1  
$EndComp
$Comp
L CIAA_ACC:R R94
U 1 1
P 10050 5500
F 0 "R94" V 9950 5500 50  0000 C CNN
F 1 "220" V 10050 5500 50  0000 C CNN
F 2 "chip_rlc:r_0402" V 9980 5500 50  0001 C CNN
F 3 "" H 10050 5500 50  0000 C CNN
F 4 "RES SMD 220 OHM 5% 1/16W 0402" H 10050 5500 60  0001 C CNN "Desc"
F 5 "Yageo" H 10050 5500 60  0001 C CNN "Manf"
F 6 "RC0402JR-07220RL" H 10050 5500 60  0001 C CNN "Manf#"
F 7 "311-220JRCT-ND" H 10050 5500 60  0001 C CNN "Digikey#"
	1    10050 5500
	0    1    1    0   
$EndComp
$Comp
L CIAA_ACC:VCCO_HR #PWR0243
U 1 1
P 1300 4200
F 0 "#PWR0243" H 1300 4290 20  0001 C CNN
F 1 "VCCO_HR" H 1300 4300 30  0000 C CNN
F 2 "" H 1300 4200 60  0000 C CNN
F 3 "" H 1300 4200 60  0000 C CNN
	1    1300 4200
	1    0    0    -1  
$EndComp
$Comp
L CIAA_ACC:D D2
U 1 1
P 1500 4300
F 0 "D2" H 1450 4200 50  0000 L CNN
F 1 "1N4148" H 1450 4400 20  0000 L CNN
F 2 "to-sod-sot:SOD-323" V 1500 4300 50  0001 C CNN
F 3 "" V 1500 4300 50  0000 C CNN
F 4 "DIODE GEN PURP 75V 150MA SOD323" H 1500 4300 60  0001 C CNN "Desc"
F 5 "Micro Commercial" H 1500 4300 60  0001 C CNN "Manf"
F 6 " 1N4148WX-TP" H 1500 4300 60  0001 C CNN "Manf#"
F 7 "1N4148WXTPMSCT-ND" H 1500 4300 60  0001 C CNN "Digikey#"
	1    1500 4300
	0    1    1    0   
$EndComp
NoConn ~ 3850 4050
Text Notes 2750 2150 1    60   ~ 0
BANK0\nPOWER: 3.3V
$Comp
L CIAA_ACC:+3.3V #PWR0244
U 1 1
P 3900 1000
F 0 "#PWR0244" H 3900 1090 20  0001 C CNN
F 1 "+3.3V" H 3900 1100 30  0000 C CNN
F 2 "" H 3900 1000 60  0000 C CNN
F 3 "" H 3900 1000 60  0000 C CNN
	1    3900 1000
	1    0    0    -1  
$EndComp
Text Label 4200 1150 0    40   ~ 0
FPGA_DONE
$Comp
L CIAA_ACC:LED DS4
U 1 1
P 10350 5800
F 0 "DS4" H 10350 5900 40  0000 C CNN
F 1 "DONE" H 10475 5850 30  0000 C CNN
F 2 "misc:LED-0603" V 10350 5800 50  0001 C CNN
F 3 "" V 10350 5800 50  0000 C CNN
F 4 "LED BLUE CLEAR 0603 SMD" H 10350 5800 60  0001 C CNN "Desc"
F 5 "Everlight" H 10350 5800 60  0001 C CNN "Manf"
F 6 "QTLP600CBTR" H 10350 5800 60  0001 C CNN "Manf#"
F 7 "1080-1401-1-ND" H 10350 5800 60  0001 C CNN "Digikey#"
	1    10350 5800
	1    0    0    -1  
$EndComp
$Comp
L CIAA_ACC:R R95
U 1 1
P 10050 5800
F 0 "R95" V 9950 5800 50  0000 C CNN
F 1 "33" V 10050 5800 50  0000 C CNN
F 2 "chip_rlc:r_0402" V 9980 5800 50  0001 C CNN
F 3 "" H 10050 5800 50  0000 C CNN
F 4 "RES SMD 33 OHM 5% 1/16W 0402" H 10050 5800 60  0001 C CNN "Desc"
F 5 "Yageo" H 10050 5800 60  0001 C CNN "Manf"
F 6 "RC0402JR-0733RL" H 10050 5800 60  0001 C CNN "Manf#"
F 7 "311-33JRCT-ND" H 10050 5800 60  0001 C CNN "Digikey#"
	1    10050 5800
	0    1    1    0   
$EndComp
Text Label 8700 5700 2    40   ~ 0
FPGA_DONE
Text Notes 9000 4900 0    100  ~ 20
FPGA CFG LEDS
$Comp
L CIAA_ACC:CJS-1200TA J20
U 1 1
P 4200 2050
F 0 "J20" H 4250 1900 50  0000 L CNN
F 1 "CJS-1200TA" H 4250 1950 50  0001 L CNN
F 2 "misc:CJS-1200TA" H 4150 2500 60  0001 C CNN
F 3 "" H 4150 2500 60  0000 C CNN
F 4 "SWITCH SLIDE SPDT SMD J-LEAD 6V" H 4200 2050 60  0001 C CNN "Desc"
F 5 "Copal Electronics" H 4200 2050 60  0001 C CNN "Manf"
F 6 "CJS-1200TA" H 4200 2050 60  0001 C CNN "Manf#"
F 7 "563-1021-1-ND" H 4200 2050 60  0001 C CNN "Digikey#"
	1    4200 2050
	1    0    0    1   
$EndComp
$Comp
L CIAA_ACC:C C119
U 1 1
P 8950 3300
F 0 "C119" V 9050 3250 50  0000 L CNN
F 1 "10uF" V 8850 3200 50  0000 L CNN
F 2 "chip_rlc:c_0402" H 8988 3150 50  0001 C CNN
F 3 "" H 8950 3300 50  0000 C CNN
F 4 "10µF 6.3V Ceramic Capacitor X6S 0402 (1005 Metric) 0.039\" L x 0.020\" W (1.00mm x 0.50mm)" H 8950 3300 60  0001 C CNN "Desc"
F 5 "Murata" H 8950 3300 60  0001 C CNN "Manf"
F 6 "GRM155C80J106ME11D" H 8950 3300 60  0001 C CNN "Manf#"
F 7 "490-13233-1-ND" H 8950 3300 60  0001 C CNN "Digikey#"
	1    8950 3300
	-1   0    0    1   
$EndComp
NoConn ~ 3850 1250
NoConn ~ 3850 1350
$Comp
L CIAA_ACC:+1.8V #PWR0245
U 1 1
P 4150 2300
F 0 "#PWR0245" H 4150 2390 20  0001 C CNN
F 1 "+1.8V" H 4150 2400 30  0000 C CNN
F 2 "" H 4150 2300 60  0000 C CNN
F 3 "" H 4150 2300 60  0000 C CNN
	1    4150 2300
	1    0    0    -1  
$EndComp
$Comp
L CIAA_ACC:GND #PWR0246
U 1 1
P 3950 2900
F 0 "#PWR0246" H 3950 2650 50  0001 C CNN
F 1 "GND" H 3958 2726 50  0001 C CNN
F 2 "" H 3950 2900 50  0000 C CNN
F 3 "" H 3950 2900 50  0000 C CNN
	1    3950 2900
	1    0    0    -1  
$EndComp
$Comp
L CIAA_ACC:C C128
U 1 1
P 9200 3300
F 0 "C128" V 9250 3150 50  0000 L CNN
F 1 "100nF" V 9100 3200 50  0000 L CNN
F 2 "chip_rlc:c_0201" H 9238 3150 50  0001 C CNN
F 3 "" H 9200 3300 50  0000 C CNN
F 4 "CAP CER 0.1UF 10V X5R 0201" H 9200 3300 60  0001 C CNN "Desc"
F 5 "Murata" H 9200 3300 60  0001 C CNN "Manf"
F 6 "GRM033R61A104ME15D" H 9200 3300 60  0001 C CNN "Manf#"
F 7 "490-5405-1-ND" H 9200 3300 60  0001 C CNN "Digikey#"
	1    9200 3300
	-1   0    0    1   
$EndComp
$Comp
L CIAA_ACC:C C130
U 1 1
P 9450 3300
F 0 "C130" V 9500 3150 50  0000 L CNN
F 1 "100nF" V 9350 3200 50  0000 L CNN
F 2 "chip_rlc:c_0201" H 9488 3150 50  0001 C CNN
F 3 "" H 9450 3300 50  0000 C CNN
F 4 "CAP CER 0.1UF 10V X5R 0201" H 9450 3300 60  0001 C CNN "Desc"
F 5 "Murata" H 9450 3300 60  0001 C CNN "Manf"
F 6 "GRM033R61A104ME15D" H 9450 3300 60  0001 C CNN "Manf#"
F 7 "490-5405-1-ND" H 9450 3300 60  0001 C CNN "Digikey#"
	1    9450 3300
	-1   0    0    1   
$EndComp
Text Notes 4300 800  0    118  ~ 24
USB JTAG UART / FMC JTAG
Wire Wire Line
	5750 4100 5650 4100
Wire Wire Line
	5650 4100 5650 4200
Wire Wire Line
	5750 4400 5650 4400
Connection ~ 5650 4400
Wire Wire Line
	5750 4200 5650 4200
Connection ~ 5650 4200
Wire Wire Line
	5650 3950 5650 4000
Wire Wire Line
	5650 4000 5750 4000
Wire Wire Line
	6500 1550 6500 1650
Wire Wire Line
	6500 1750 6550 1750
Wire Wire Line
	6550 1650 6500 1650
Connection ~ 6500 1650
Wire Wire Line
	6000 1500 6000 1550
Wire Wire Line
	6550 3350 6200 3350
Wire Wire Line
	6200 3350 6200 3450
Wire Wire Line
	6500 3450 6550 3450
Wire Wire Line
	6350 3650 6350 3600
Wire Wire Line
	5650 2700 5600 2700
Wire Wire Line
	6100 2000 6200 2000
Wire Wire Line
	6400 2000 6550 2000
Wire Wire Line
	6300 2500 6550 2500
Wire Wire Line
	6000 1550 6500 1550
Connection ~ 6000 1550
Wire Wire Line
	5950 2700 6000 2700
Wire Wire Line
	10250 1950 10250 2300
Wire Wire Line
	10300 1950 10250 1950
Wire Wire Line
	9350 1500 9250 1500
Wire Wire Line
	9250 1500 9250 1650
Wire Wire Line
	9250 1650 8800 1650
Wire Wire Line
	9350 1900 9250 1900
Wire Wire Line
	9250 1900 9250 1750
Wire Wire Line
	9250 1750 8800 1750
Wire Wire Line
	9650 1500 9750 1500
Wire Wire Line
	9750 1500 9750 1650
Wire Wire Line
	9750 1650 10200 1650
Wire Wire Line
	9650 1900 9750 1900
Wire Wire Line
	9750 1900 9750 1750
Wire Wire Line
	9750 1750 10050 1750
Wire Wire Line
	10050 2450 10150 2450
Wire Wire Line
	9200 2450 9200 2700
Wire Wire Line
	10650 2250 10650 2300
Wire Wire Line
	10550 2300 10650 2300
Connection ~ 10650 2300
Wire Wire Line
	10250 2300 10350 2300
Connection ~ 10250 2300
Wire Wire Line
	8500 1750 8450 1750
Wire Wire Line
	8500 1650 8450 1650
Wire Wire Line
	9200 2450 9250 2450
Wire Wire Line
	9250 2250 9200 2250
Wire Wire Line
	10300 1000 10300 1550
Wire Wire Line
	10000 1050 10000 1000
Connection ~ 10000 1000
Wire Wire Line
	10000 1400 10000 1350
Wire Wire Line
	5650 1900 5650 1950
Connection ~ 5650 1950
Wire Wire Line
	5650 2300 5650 2350
Wire Wire Line
	5650 1950 5900 1950
Wire Wire Line
	5900 1950 5900 2200
Wire Wire Line
	5900 2200 6550 2200
Wire Wire Line
	5650 1000 9600 1000
Wire Wire Line
	10150 2450 10150 1850
Wire Wire Line
	10150 1850 10200 1850
Wire Wire Line
	10200 1850 10200 1650
Connection ~ 10200 1650
Wire Wire Line
	10050 2250 10050 1750
Connection ~ 10050 1750
Wire Wire Line
	10650 2700 9200 2700
Wire Wire Line
	9800 1000 10000 1000
Wire Wire Line
	5650 1000 5650 1600
Wire Wire Line
	8950 3150 8950 3100
Wire Wire Line
	8950 3100 9200 3100
Wire Wire Line
	9450 3100 9450 3150
Wire Wire Line
	9200 3050 9200 3100
Connection ~ 9200 3100
Wire Wire Line
	8950 3450 8950 3500
Wire Wire Line
	9200 3450 9200 3500
Wire Wire Line
	9450 3450 9450 3500
Wire Wire Line
	8450 3450 8500 3450
Wire Wire Line
	8500 3450 8500 3500
Wire Wire Line
	10700 3050 10800 3050
Wire Wire Line
	10800 3050 10800 3400
Wire Wire Line
	10700 3400 10800 3400
Connection ~ 10800 3400
Wire Wire Line
	10400 3400 10500 3400
Wire Wire Line
	10400 3050 10500 3050
Wire Wire Line
	10000 3050 10100 3050
Wire Wire Line
	10000 3400 10100 3400
Wire Wire Line
	6250 4000 6350 4000
Wire Wire Line
	6350 4100 6250 4100
Wire Wire Line
	6350 4200 6250 4200
Wire Wire Line
	6350 4300 6250 4300
Wire Wire Line
	6350 4400 6250 4400
Wire Wire Line
	1500 3650 1500 3750
Wire Wire Line
	1500 3650 1550 3650
Wire Wire Line
	1550 3750 1500 3750
Connection ~ 1500 3750
Wire Wire Line
	1450 3850 1550 3850
Wire Wire Line
	1450 3950 1550 3950
Wire Wire Line
	3950 1950 3950 2150
Wire Wire Line
	4050 2150 4050 4350
Wire Wire Line
	3950 2150 3850 2150
Wire Wire Line
	3850 1650 3900 1650
Wire Wire Line
	3900 1650 3900 1750
Wire Wire Line
	3900 1850 3850 1850
Wire Wire Line
	3850 1750 3900 1750
Connection ~ 3900 1750
Wire Wire Line
	3950 1750 3950 1700
Wire Wire Line
	3850 1550 4250 1550
Wire Wire Line
	4250 1450 4250 1550
Wire Wire Line
	3850 2750 3950 2750
Wire Wire Line
	4050 4350 3850 4350
Wire Wire Line
	1550 1750 1550 1800
Wire Wire Line
	1550 1800 1400 1800
Wire Wire Line
	1400 1800 1400 1150
Wire Wire Line
	1400 1150 1550 1150
Connection ~ 1550 1800
Wire Wire Line
	1550 2450 1550 2500
Wire Wire Line
	1550 1450 1550 1400
Wire Wire Line
	8850 5150 8850 5200
Wire Wire Line
	8750 5200 8850 5200
Wire Wire Line
	8750 5200 8750 5250
Connection ~ 8850 5200
Wire Wire Line
	8700 5600 8750 5600
Wire Wire Line
	8750 5600 8750 5550
Connection ~ 8750 5600
Wire Wire Line
	10450 5500 10500 5500
Wire Wire Line
	9750 5800 9800 5800
Wire Wire Line
	9800 5800 9800 5850
Wire Wire Line
	8850 5800 8800 5800
Wire Wire Line
	9750 5200 9750 5500
Wire Wire Line
	9550 6200 9450 6200
Wire Wire Line
	9150 6200 9050 6200
Wire Wire Line
	10200 5200 10250 5200
Wire Wire Line
	10200 5500 10250 5500
Wire Wire Line
	1500 4600 1500 4400
Wire Wire Line
	1300 4250 1300 4200
Wire Wire Line
	1500 4200 1500 4150
Wire Wire Line
	1500 4150 1550 4150
Wire Wire Line
	8700 5700 8850 5700
Wire Wire Line
	1250 4600 1300 4600
Wire Wire Line
	1300 4550 1300 4600
Connection ~ 1300 4600
Wire Wire Line
	3850 3950 4100 3950
Wire Wire Line
	3850 1050 3900 1050
Wire Wire Line
	3900 1050 3900 1000
Wire Wire Line
	9850 5600 9750 5600
Wire Wire Line
	9850 5200 9850 5500
Wire Wire Line
	9850 5500 9900 5500
Connection ~ 9850 5500
Wire Wire Line
	4200 1150 3850 1150
Wire Wire Line
	10450 5800 10600 5800
Wire Wire Line
	10600 5800 10600 5200
Wire Wire Line
	9900 5200 9850 5200
Wire Wire Line
	10450 5200 10600 5200
Connection ~ 10600 5200
Wire Wire Line
	9750 5700 9850 5700
Wire Wire Line
	9850 5700 9850 5800
Wire Wire Line
	9850 5800 9900 5800
Wire Wire Line
	10200 5800 10250 5800
Wire Wire Line
	10500 5500 10500 5550
Wire Wire Line
	8800 5800 8800 5850
Wire Wire Line
	4000 1950 3950 1950
Wire Wire Line
	4000 2050 4000 2150
Wire Wire Line
	4000 2150 4050 2150
Wire Wire Line
	4000 1750 4000 1850
Wire Wire Line
	4150 2300 4150 2350
Wire Wire Line
	4150 2350 3850 2350
Wire Wire Line
	3950 2450 3950 2550
Wire Wire Line
	3850 2850 3950 2850
Connection ~ 3950 2850
Wire Wire Line
	3850 2450 3950 2450
Connection ~ 3950 2750
Wire Wire Line
	3850 2650 3950 2650
Connection ~ 3950 2650
Wire Wire Line
	3850 2550 3950 2550
Connection ~ 3950 2550
Wire Wire Line
	3850 1450 4250 1450
Connection ~ 4250 1550
Wire Notes Line
	4200 600  6900 600 
Wire Notes Line
	6900 600  6900 900 
Wire Notes Line
	6900 900  4200 900 
Wire Notes Line
	4200 900  4200 600 
Wire Notes Line
	6850 3600 7950 3600
Wire Notes Line
	7950 3600 7950 4050
Wire Notes Line
	7950 4050 6850 4050
Wire Notes Line
	6850 4050 6850 3600
Wire Notes Line
	8900 3900 10850 3900
Wire Notes Line
	10850 3900 10850 4400
Wire Notes Line
	10850 4400 8900 4400
Wire Notes Line
	8900 4400 8900 3900
Wire Wire Line
	5650 4400 5650 4450
Wire Wire Line
	5650 4200 5650 4400
Wire Wire Line
	6500 1650 6500 1750
Wire Wire Line
	6000 1550 6000 2300
Wire Wire Line
	10650 2300 10650 2700
Wire Wire Line
	10250 2300 10250 2350
Wire Wire Line
	10000 1000 10300 1000
Wire Wire Line
	5650 1950 5650 2000
Wire Wire Line
	10200 1650 10300 1650
Wire Wire Line
	10050 1750 10300 1750
Wire Wire Line
	9200 3100 9450 3100
Wire Wire Line
	9200 3100 9200 3150
Wire Wire Line
	10800 3400 10800 3500
Wire Wire Line
	1500 3750 1500 4000
Wire Wire Line
	3900 1750 3900 1850
Wire Wire Line
	3900 1750 3950 1750
Wire Wire Line
	1550 1800 1550 1850
Wire Wire Line
	8850 5200 8850 5500
Wire Wire Line
	8850 5200 9750 5200
Wire Wire Line
	8750 5600 8850 5600
Wire Wire Line
	1300 4600 1500 4600
Wire Wire Line
	9850 5500 9850 5600
Wire Wire Line
	10600 5200 10600 5150
Wire Wire Line
	3950 2850 3950 2900
Wire Wire Line
	3950 2750 3950 2850
Wire Wire Line
	3950 2650 3950 2750
Wire Wire Line
	3950 2550 3950 2650
Wire Wire Line
	4250 1550 4250 1600
$EndSCHEMATC
